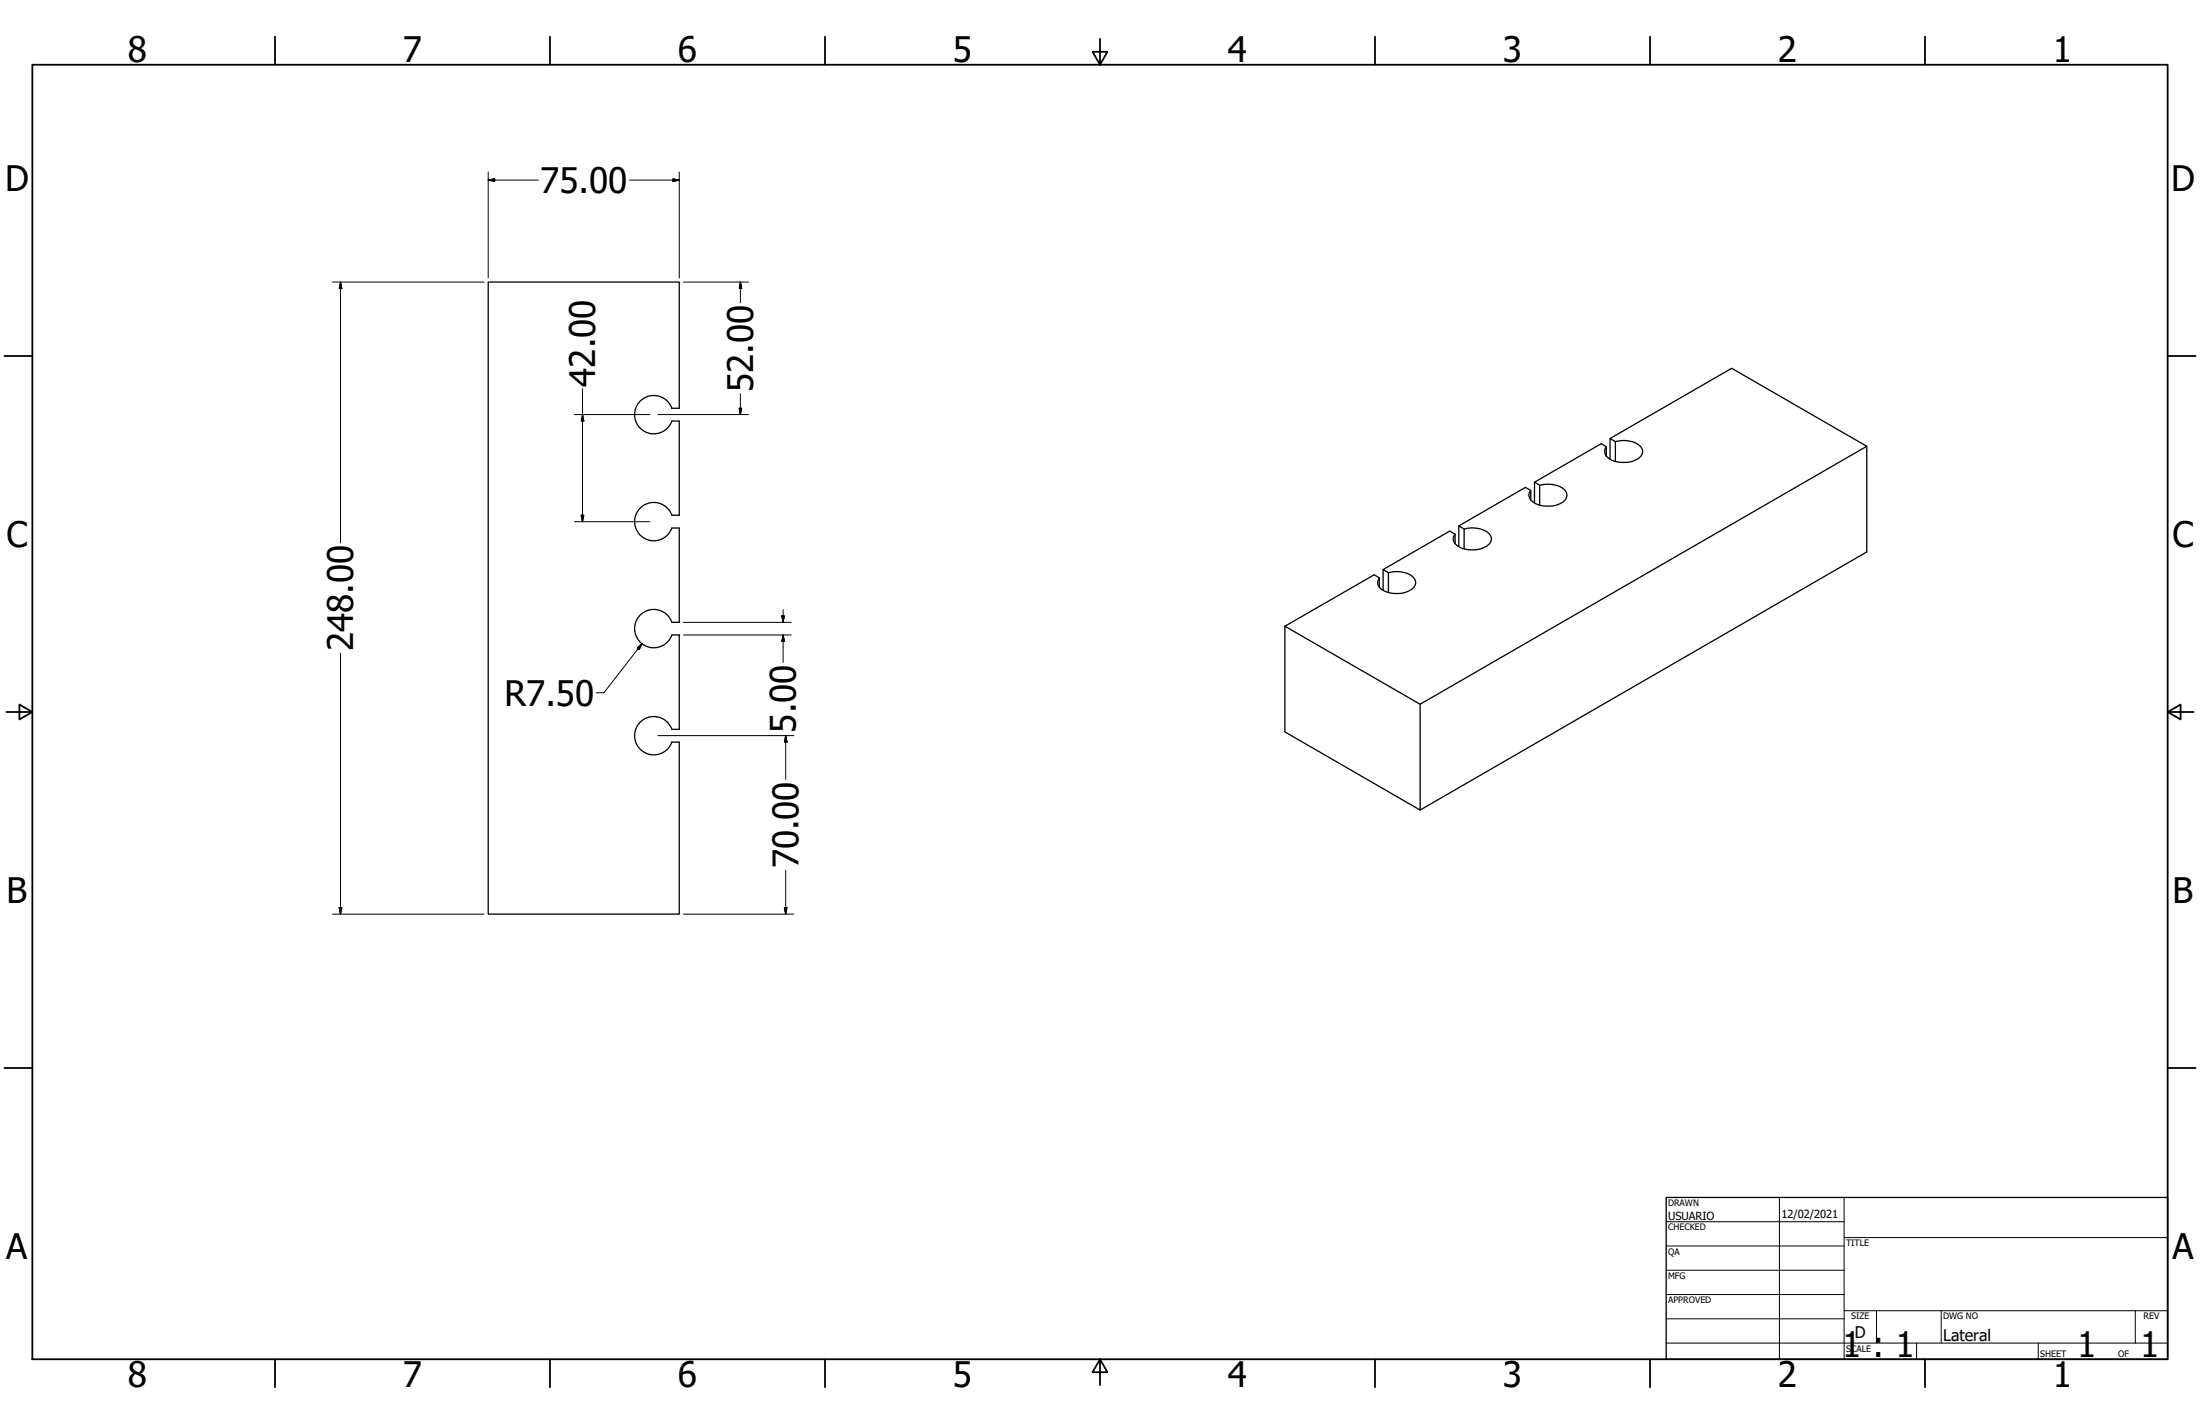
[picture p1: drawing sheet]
<svg xmlns="http://www.w3.org/2000/svg" width="864mm" height="559mm" viewBox="0 0 864 559" stroke-linecap="round" stroke-linejoin="round" font-family="sans-serif">
<!-- layer: Visible (ANSI) -->
<g fill="none" stroke="#000" stroke-width=".51">
<path d="M630.6 179.1v-3.8l-2.1-1.2-26.1 15.1M632 172.1l47.8-27.6 53 30.6-175.3 101.3-53.1-30.7 35-20.1 2.1 1.2v3.7M634.1 173.3a10.6 10.6 0 0 1 10 2 3.3 3.3 0 0 1-2.1 5.2 10.6 10.6 0 0 1-11.4-1.4 2.77 2.77 0 0 1 0-3.8M732.8 175.1v41.5l-175.3 101.3M600.9 196.2v-3.7l-2.1-1.2-26.2 15.1M602.4 197.4v-8.2l2 1.2v7.8M604.4 190.4a10.7 10.7 0 0 1 10 2.1 3.3 3.3 0 0 1-2.1 5.2 10.6 10.6 0 0 1-11.4-1.5 2.68 2.68 0 0 1 0-3.7M632 180.2v-8.1l2.1 1.2v7.8M571.2 213.4v-3.8l-2.1-1.2-26.2 15.1M572.6 214.5v-8.1l2.1 1.2v7.8M574.7 207.6a10.6 10.6 0 0 1 10 2 3.3 3.3 0 0 1-2.1 5.2 10.6 10.6 0 0 1-11.4-1.4 2.68 2.68 0 0 1 0-3.8M542.9 231.6v-8.1l2.1 1.2v7.8"/>
<path d="M545 224.7a10.6 10.6 0 0 1 10 2.1 3.3 3.3 0 0 1-2.1 5.2 10.7 10.7 0 0 1-11.4-1.5 2.86 2.86 0 0 1 0-3.7M263.7 244.2a7.5 7.5 0 0 0-11.5-3.6 7.5 7.5 0 0 0-.1 12.1 7.5 7.5 0 0 0 11.6-3.5h2.9v37h-2.9a7.5 7.5 0 0 0-11.5-3.6 7.5 7.5 0 0 0-.1 12.1 7.5 7.5 0 0 0 11.6-3.5h2.9v67.5h-75v-248h75v49.5h-2.9a7.5 7.5 0 0 0-11.6-3.5 7.5 7.5 0 0 0 .1 12.1 7.5 7.5 0 0 0 11.5-3.6h2.9v37h-2.9a7.5 7.5 0 0 0-11.6-3.5 7.5 7.5 0 0 0 .1 12.1 7.5 7.5 0 0 0 11.5-3.6h2.9v37h-2.9M504.4 245.7v41.5l53.1 30.7v-41.5"/>
</g>
<!-- layer: Border (ANSI) -->
<g fill="none" stroke="#000" stroke-width=".7">
<path d="M107.9 14.4v11M215.9 14.4v11M323.8 14.4v11M431.8 15.2v10.2l-2.9-5.1h5.8l-2.9 5.1M539.8 14.4v11M647.7 14.4v11M755.6 14.4v11M12.7 25.4h838.2v508h-838.2zM1.7 139.7h11M850.9 139.7h11M2.5 279.4h10.2l-5.1-2.9v5.8l5.1-2.9M850.9 279.4l5.1 2.9v-5.8l-5.1 2.9h10.2"/>
<path d="M1.7 419.1h11M850.9 419.1h11M107.9 533.4v11M215.9 533.4v11M323.8 533.4v11M431.8 533.4l2.9 5.1h-5.8l2.9-5.1v10.2M539.8 533.4v11M647.7 533.4v11M755.6 533.4v11"/>
</g>
<!-- layer: Title (ANSI) -->
<g fill="none" stroke="#000" stroke-width=".39">
<path d="M654 479.4h69.9M698.5 469.9v63.5M723.9 469.9v63.5M654 488.9h69.9M654 498.5h69.9M723.9 485.6h127M654 508h69.9M654 517.5h69.9M723.9 514.3h127M736.6 514.3v12.7M762 514.3v12.7M838.2 514.3v12.7"/>
<path d="M654 527h196.9M752.3 527v6.4M800.1 527v6.4"/>
</g>
<path d="M654 469.9h196.9v63.5h-196.9z" fill="none" stroke="#000" stroke-width=".51"/>
<!-- layer: Dimension (ANSI) -->
<g fill="none" stroke="#000" stroke-width=".39">
<path d="M191.6 70.7l2.6-.5v1zM191.6 70.7h19.7M191.6 67.5v41.6M247.1 70.7h19.5M264.2 70.2l2.4 .5-2.4 .5zM266.6 67.5v41.6M130.5 110.7h59.6M133.7 110.7l.5 2.5h-1zM133.7 110.7v102.3M268.3 110.7h25.5M290.6 110.7l.5 2.5h-.9zM290.6 110.7v8.1"/>
<path d="M228.7 152.5v52.2M290.6 154.6v8.1M225.5 162.7h29.6M228.7 162.7l.5 2.5h-1zM258.3 162.7h35.5M290.2 160.2h.9l-.5 2.5zM225.5 204.7h29.6M228.2 202.2h1l-.5 2.5zM307.4 239.2v5M133.7 256.3v102.4M250.1 254.3l1.9-1.7-1.1 2.3zM252 252.6l-15 19.2h-2.9"/>
<path d="M268.3 249.2h42.3M268.3 244.2h42.3M306.9 241.7h1l-.5 2.5zM307.4 249.2l.5 2.5h-1zM307.4 249.2v10.8M258.3 288.7h53.3M308.4 288.7l.5 2.5h-1zM308.4 288.7v17.1M130.5 358.7h59.6M133.2 356.2h1l-.5 2.5zM268.3 358.7h43.3M307.9 356.2h1l-.5 2.5z"/>
<path d="M308.4 341.6v17.1"/>
</g>
<g fill="#000" stroke="#000" stroke-width=".39">
<path d="M191.6 70.7l2.6-.5zM191.6 70.7l2.6-.5v1zM264.2 71.2l2.4-.5zM264.2 70.2l2.4 .5-2.4 .5zM133.7 110.7l.5 2.5zM133.7 110.7l.5 2.5h-1zM290.6 110.7l.5 2.5zM290.6 110.7l.5 2.5h-.9zM228.7 162.7l.5 2.5zM228.7 162.7l.5 2.5h-1zM290.2 160.2l.4 2.5zM290.2 160.2h.9l-.5 2.5z"/>
<path d="M228.2 202.2l.5 2.5zM228.2 202.2h1l-.5 2.5zM252 252.6l-1.1 2.3zM250.1 254.3l1.9-1.7-1.1 2.3zM306.9 241.7l.5 2.5zM306.9 241.7h1l-.5 2.5zM307.4 249.2l.5 2.5zM307.4 249.2l.5 2.5h-1zM308.4 288.7l.5 2.5zM308.4 288.7l.5 2.5h-1zM133.2 356.2l.5 2.5zM133.2 356.2h1l-.5 2.5z"/>
<path d="M307.9 356.2l.5 2.5zM307.9 356.2h1l-.5 2.5z"/>
</g>
<g font-size="13.8">
<text x="50.2" y="24.4">8</text>
<text x="158.2" y="24.4">7</text>
<text x="266.1" y="24.4">6</text>
<text x="374.1" y="24.4">5</text>
<text x="482" y="24.4">4</text>
<text x="590" y="24.4">3</text>
<text x="697.9" y="24.4">2</text>
<text x="805.9" y="24.4">1</text>
<text x="2" y="74.9">D</text>
<text x="212.1" y="75.7">75.00</text>
<text x="852.2" y="74.9">D</text>
<text x="233.7" y="151.8" transform="rotate(-90 233.7 151.8)">42.00</text>
<text x="295.7" y="153.8" transform="rotate(-90 295.7 153.8)">52.00</text>
<text x="2.5" y="214.6">C</text>
<text x="852.8" y="214.6">C</text>
<text x="138.7" y="255.5" transform="rotate(-90 138.7 255.5)">248.00</text>
<text x="198.1" y="276.9">R7.50</text>
<text x="312.4" y="287.5" transform="rotate(-90 312.4 287.5)">5.00</text>
<text x="313.4" y="340.8" transform="rotate(-90 313.4 340.8)">70.00</text>
<text x="2.6" y="354.3">B</text>
<text x="852.9" y="354.3">B</text>
<text x="2.5" y="494">A</text>
<text x="852.7" y="494">A</text>
<text x="723.1" y="532.6">1 : 1</text>
<text x="815.4" y="532.6">1</text>
<text x="840.1" y="532.6">1</text>
<text x="50.2" y="544.4">8</text>
<text x="158.2" y="544.4">7</text>
<text x="266.1" y="544.4">6</text>
<text x="374.1" y="544.4">5</text>
<text x="482" y="544.4">4</text>
<text x="590" y="544.4">3</text>
<text x="697.9" y="544.4">2</text>
<text x="805.9" y="544.4">1</text>
</g>
<g font-size="6.3">
<text x="728.1" y="524.9">D</text>
<text x="762.8" y="526.2">Lateral</text>
</g>
<g font-size="4.4">
<text x="654.8" y="478.6">USUARIO</text>
<text x="699.3" y="478">12/02/2021</text>
</g>
<g font-size="3.5">
<text x="654.8" y="473.2">DRAWN</text>
<text x="654.8" y="482.8">CHECKED</text>
<text x="724.7" y="488.9">TITLE</text>
<text x="654.8" y="492.3">QA</text>
<text x="654.8" y="501.8">MFG</text>
<text x="654.8" y="511.4">APPROVED</text>
<text x="726.7" y="517.7">SIZE</text>
<text x="762.8" y="517.7">DWG NO</text>
<text x="841.4" y="517.7">REV</text>
<text x="724.7" y="530.4">SCALE</text>
<text x="800.9" y="532.6">SHEET</text>
<text x="831.5" y="532.6">OF</text>
</g>
</svg>
